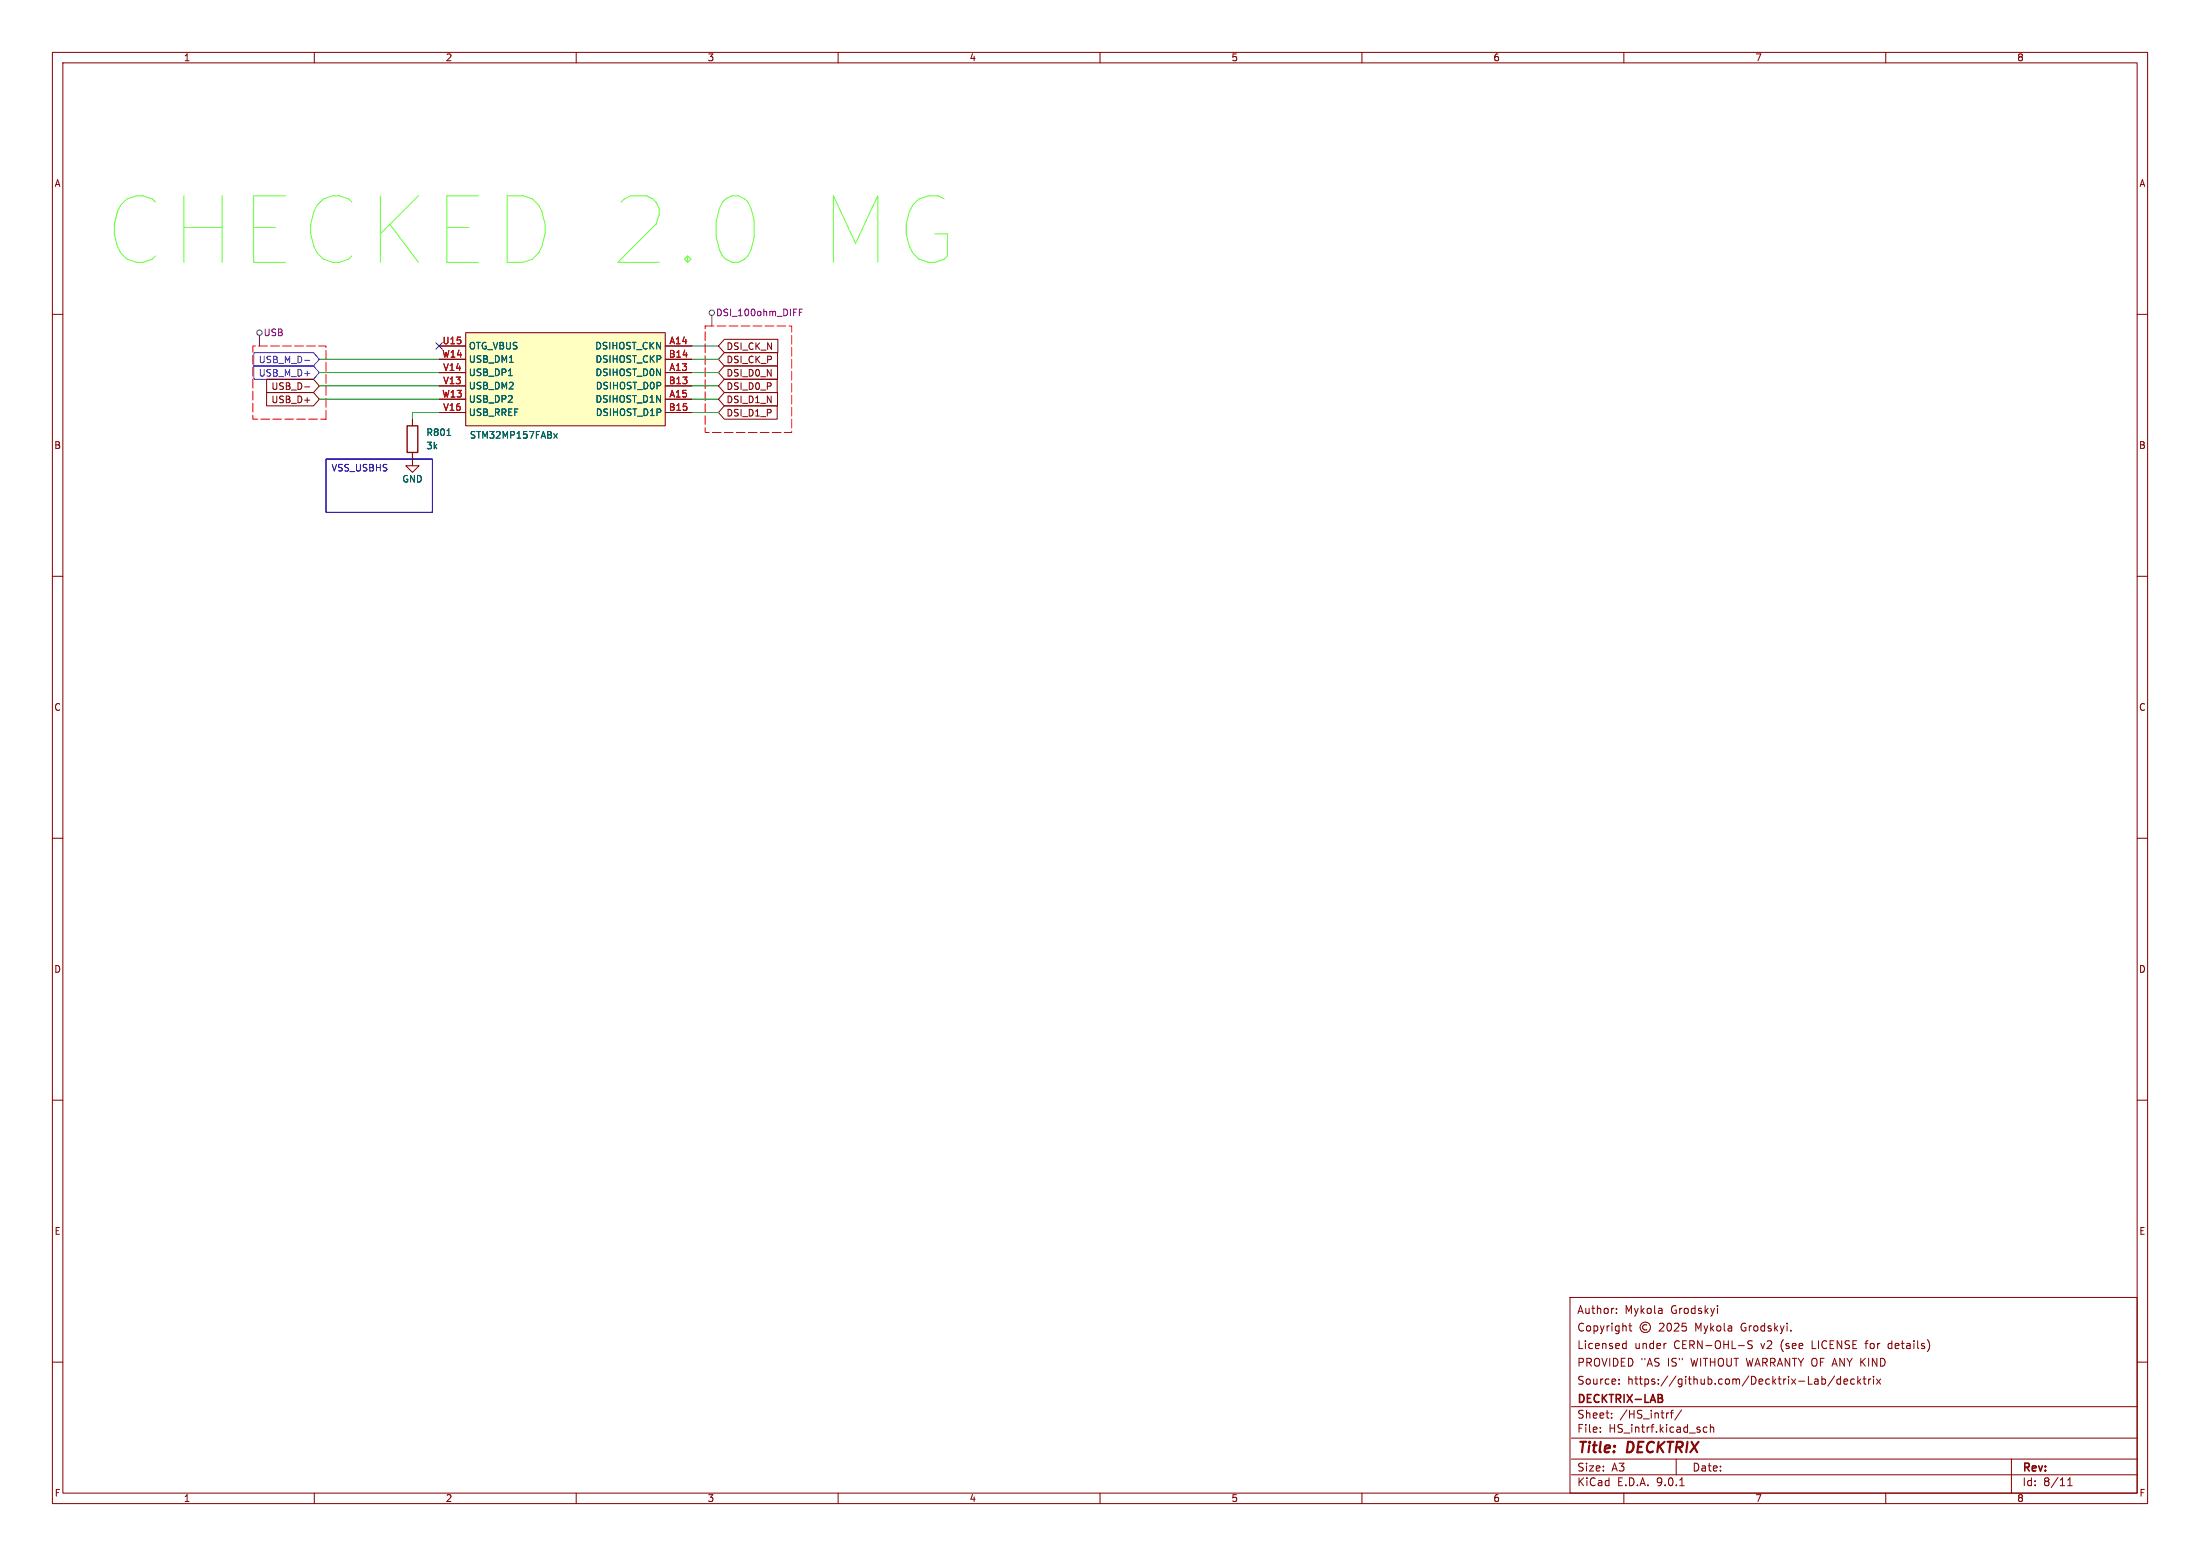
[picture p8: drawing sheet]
<svg xmlns="http://www.w3.org/2000/svg" width="420mm" height="297mm" viewBox="0 0 420 297" stroke-linecap="round" stroke-linejoin="round" font-family="sans-serif">
<g fill="none" stroke="#840000" stroke-width=".19">
<path d="M10 10h400v277h-400zM12 12h396v273h-396zM60 10v2M110 10v2M160 10v2M210 10v2M260 10v2M310 10v2M360 10v2M10 60h2M408 60h2M10 110h2"/>
<path d="M408 110h2M10 160h2M408 160h2M10 210h2M408 210h2M299.7 247.6h108.3v37.4h-108.3zM308.6 250.6v.1M308.6 249.8v.1M309.9 257.3h.5M309.9 256.5h.5M310.4 255.9v1.5M310.9 253.1h.6"/>
<path d="M311.2 252.6v1.3l.3 .2M314.4 252.9a.52 .52 0 0 0-.8 .5 .52 .52 0 0 0 .8 .4M316.8 252.7l.6-.1 .2 .1 .1 .3-1 1.1h1M317.9 256.4h.2M318.4 252.7l.2-.1a.8 .8 0 0 1 .5 .7 .8 .8 0 0 1-.5 .8l-.2-.2-.2-.4zM319.7 252.7l.5-.1 .2 .1 .1 .3-.9 1.1h.9M321.9 252.6h-.7l-.1 .7 .2-.2 .5 .1 .1 .2v.5l-.2 .2-.6-.2M327.9 249.2v.2M327.9 249.7v1M334.5 256l-.6-.1-.2 .2v.4l.7 .3 .1 .3-.3 .3-.5-.1M360.5 256.6v.7M10 260h2"/>
<path d="M300 278.5h108M300 274.5h108M300 268.5h108M305.5 273.2v.2M305.5 272.5v.1M307.7 270.5v.2M307.7 269.8v.1M309.1 263.3v.1M309.1 264.1v.1M318.9 269.7h.5M319.4 269.2l-.3 .2v1.3M320 278.5v3"/>
<path d="M321 269.1l-1.3 1.9M325.9 272.5l-.5-.1-.2 .3 .1 .6h.6M326.5 272.5l.2-.1 .4 .1 .1 .9M326.5 271.9v1.5M347.8 263.3l.4-.1 .3 .3-.1 .6h-.6M350.2 262.6l-1.3 2M351.4 263.3l-.5-.1-.2 .3 .1 .6h.6M351.4 262.7v1.5M352 263.7l.7-.1v-.3l-.5-.1-.2 .2 .1 .7h.6M354 263.3l-.4-.1-.3 .3 .1 .6h.6M354.7 262.7v1.5M354.8 263.6l.4 .6"/>
<path d="M355.2 263.2l-.5 .6M355.7 263.2h.5M355.9 262.7v1.3l.3 .2M356.7 263.2v1M357.2 263.2l-.3 .1-.2 .2M357.7 262.7v.2M357.7 263.2v1M358.2 263.2l.8 1M359 263.2l-.8 1M384 278.5v6.5M408 260h2M60 285v2"/>
<path d="M110 285v2M160 285v2M210 285v2M260 285v2M300 281.5h108M310 285v2M320.7 283.6h.8M360 285v2M394.7 283.6h.9M394.7 282.5l.5-.4v1.5"/>
<circle cx="314.1" cy="253.4" r="1"/>
</g>
<path d="M317.3 267l.1 .2-.1 .4M317.3 266.3v.5" fill="none" stroke="#840000" stroke-width=".3"/>
<path d="M88.9 63.5h38.1v17.8h-38.1z" fill="#ffffc2"/>
<g fill="none" stroke="#840000" stroke-width=".19">
<path d="M50.9 74.9h8.9l1.2 1.3-1.2 1.3h-8.9zM50.9 72.4h8.9l1.2 1.3-1.2 1.2h-8.9zM58.2 73.8h.9M83.8 66h5.1M83.8 68.6h5.1M83.8 71.1h5.1M83.8 73.7h5.1M83.8 76.2h5.1M83.8 78.7h5.1M88.9 63.5h38.1v17.8h-38.1zM127 66h5.1M127 68.6h5.1"/>
<path d="M127 71.1h5.1M127 73.7h5.1M127 76.2h5.1M127 78.7h5.1M138.3 64.8h10.2v2.5h-10.2l-1.1-1.3zM138.3 67.3h10.1v2.6h-10.1l-1.1-1.3zM138.3 72.4h10.1v2.5h-10.1l-1.1-1.2zM138.3 69.8h10.1v2.6h-10.1l-1.1-1.3zM138.3 77.5h10.1v2.5h-10.1l-1.1-1.3zM138.3 74.9h10.1v2.6h-10.1l-1.1-1.3zM78.7 87.6v1.3h1.3l-1.3 1.3-1.2-1.3h1.2M78.7 87.6h.1"/>
<path d="M78.7 80v1.3M78.7 86.4v1.2"/>
</g>
<path d="M97.1 71.7h.7M85.3 83.1h.7M105.7 82.8l.7 .8M106.4 82.8l-.7 .8" fill="none" stroke="#006464" stroke-width=".19"/>
<path d="M77.7 81.3h2.1v5.1h-2.1z" fill="none" stroke="#840000" stroke-width=".25"/>
<g fill="none" stroke="#484848" stroke-width=".19">
<path d="M49.5 64v2M135.9 60.2v2"/>
<circle cx="135.9" cy="59.7" r=".51"/>
<circle cx="49.5" cy="63.5" r=".51"/>
</g>
<path d="M152.6 59.6h.4M153.2 59h-.6v1.3" fill="none" stroke="#840084" stroke-width=".19"/>
<path d="M134.6 62.2h16.5v20.4h-16.5v-20.4M62.2 80v-14h-13.9v14h13.9" fill="none" stroke="#f00" stroke-width=".19" stroke-dasharray="1.7 .6"/>
<path d="M48.5 69.8h11.3l1.2 1.3-1.2 1.3h-11.3zM48.5 67.3h11.3l1.2 1.3-1.2 1.3h-11.3zM58.2 68.8h.9" fill="none" stroke="#2a37ff" stroke-width=".19"/>
<path d="M61 73.7h22.8M61 68.6h22.8M61 71.1h22.8M61 76.2h22.8M83.8 78.7h-5.1v1.3M132.1 66h5.1M132.1 73.7h5.1M132.1 78.7h5.1M132.1 68.6h5.1M132.1 71.1h5.1M132.1 76.2h5.1" fill="none" stroke="#009600" stroke-width=".19"/>
<path d="M83.2 65.4l1.2 1.2M84.4 65.4l-1.2 1.2" fill="none" stroke="#000084" stroke-width=".19"/>
<path d="M62.2 87.6h20.3v10.2h-20.3z" fill="none" stroke="#0000c2" stroke-width=".19"/>
<g font-size="17.7" fill="#61ff33">
<text x="20.4" y="50.8">CHECKED 2.0</text>
<text x="153" y="50.8">MG</text>
</g>
<g font-size="2.8" fill="#840000">
<text x="301" y="277.9">Title:</text>
<text x="310.6" y="277.9">DECKTRIX</text>
</g>
<g font-size="2.1" fill="#840000">
<text x="301" y="251">Author:</text>
<text x="310.1" y="251">Mykola</text>
<text x="319" y="251">Grodskyi</text>
<text x="301" y="254.4">Copyright</text>
<text x="301" y="257.7">Licensed</text>
<text x="312" y="257.7">under</text>
<text x="319.6" y="257.7">CERN-OHL-S</text>
<text x="323.7" y="254.4">Mykola</text>
<text x="332.6" y="254.4">Grodskyi.</text>
<text x="336.3" y="257.7">v2</text>
<text x="340.2" y="257.7">(see</text>
<text x="346.3" y="257.7">LICENSE</text>
<text x="356.7" y="257.7">for</text>
<text x="361.2" y="257.7">details)</text>
<text x="301" y="261.1">PROVIDED &quot;AS</text>
<text x="318.4" y="261.1">IS&quot;</text>
<text x="323" y="261.1">WITHOUT WARRANTY OF ANY KIND</text>
<text x="301" y="268.2">DECKTRIX-LAB</text>
<text x="301" y="264.5">Source:</text>
<text x="310.6" y="264.5">https://github.com/Decktrix-Lab/decktrix</text>
<text x="301" y="273.7">File:</text>
<text x="301" y="271">Sheet:</text>
<text x="307.1" y="273.7">HS_intrf.kicad_sch</text>
<text x="309.2" y="271">/HS_intrf/</text>
<text x="301" y="281.1">Size:</text>
<text x="307.6" y="281.1">A3</text>
<text x="323" y="281.1">Date:</text>
<text x="386" y="281.3">Rev:</text>
<text x="301" y="283.9">KiCad</text>
<text x="308.7" y="283.9">E.D.A.</text>
<text x="316.3" y="283.9">9.0.1</text>
<text x="386" y="283.9">Id:</text>
<text x="390.1" y="283.9">8/11</text>
</g>
<g font-size="1.8" fill="#840000">
<text x="35" y="11.9">1</text>
<text x="85" y="11.9">2</text>
<text x="135" y="11.9">3</text>
<text x="185" y="11.9">4</text>
<text x="235" y="11.9">5</text>
<text x="285" y="11.9">6</text>
<text x="335" y="11.9">7</text>
<text x="385" y="11.9">8</text>
<text x="10.3" y="35.9">A</text>
<text x="408.3" y="35.9">A</text>
<text x="138.6" y="67">DSI_CK_N</text>
<text x="138.6" y="69.5">DSI_CK_P</text>
<text x="51.7" y="77.2">USB_D+</text>
<text x="51.7" y="74.6">USB_D-</text>
<text x="138.6" y="74.6">DSI_D0_P</text>
<text x="138.6" y="72.1">DSI_D0_N</text>
<text x="138.6" y="77.2">DSI_D1_N</text>
<text x="138.6" y="79.7">DSI_D1_P</text>
<text x="10.3" y="85.9">B</text>
<text x="408.2" y="85.9">B</text>
<text x="10.3" y="135.9">C</text>
<text x="408.2" y="135.9">C</text>
<text x="10.3" y="185.9">D</text>
<text x="408.2" y="185.9">D</text>
<text x="10.3" y="235.9">E</text>
<text x="408.3" y="235.9">E</text>
<text x="10.3" y="285.9">F</text>
<text x="35" y="286.9">1</text>
<text x="85" y="286.9">2</text>
<text x="135" y="286.9">3</text>
<text x="185" y="286.9">4</text>
<text x="235" y="286.9">5</text>
<text x="285" y="286.9">6</text>
<text x="335" y="286.9">7</text>
<text x="385" y="286.9">8</text>
<text x="408.3" y="285.9">F</text>
</g>
<g font-size="1.8" fill="#840084">
<text x="50.2" y="64.4">USB</text>
<text x="136.6" y="60.6">DSI_100ohm_DIFF</text>
</g>
<g font-size="1.8" fill="#a90000">
<text x="84.4" y="65.8">U15</text>
<text x="127.7" y="65.8">A14</text>
<text x="84.3" y="68.3">W14</text>
<text x="84.5" y="70.9">V14</text>
<text x="127.6" y="68.3">B14</text>
<text x="127.7" y="70.9">A13</text>
<text x="84.3" y="75.9">W13</text>
<text x="84.5" y="73.4">V13</text>
<text x="127.6" y="73.4">B13</text>
<text x="127.7" y="75.9">A15</text>
<text x="84.5" y="78.5">V16</text>
<text x="127.6" y="78.5">B15</text>
</g>
<g font-size="1.8" fill="#2a37ff">
<text x="49.3" y="69.5">USB_M_D-</text>
<text x="49.3" y="72.1">USB_M_D+</text>
</g>
<g font-size="1.8" fill="#006464">
<text x="89.4" y="66.9">OTG_VBUS</text>
<text x="89.4" y="69.4">USB_DM1</text>
<text x="89.4" y="72">USB_DP1</text>
<text x="113.5" y="66.9">DSIHOST_CKN</text>
<text x="113.6" y="69.4">DSIHOST_CKP</text>
<text x="113.6" y="72">DSIHOST_D0N</text>
<text x="89.4" y="74.5">USB_DM2</text>
<text x="89.4" y="77.1">USB_DP2</text>
<text x="113.6" y="77.1">DSIHOST_D1N</text>
<text x="113.6" y="74.5">DSIHOST_D0P</text>
<text x="81.3" y="83.4">R801</text>
<text x="89.4" y="79.6">USB_RREF</text>
<text x="89.6" y="83.9">STM32MP157FABx</text>
<text x="113.6" y="79.6">DSIHOST_D1P</text>
<text x="81.3" y="86">3k</text>
<text x="76.7" y="92.3">GND</text>
</g>
<text font-size="1.8" fill="#0000c2" x="63.2" y="90.3">VSS_USBHS</text>
</svg>
